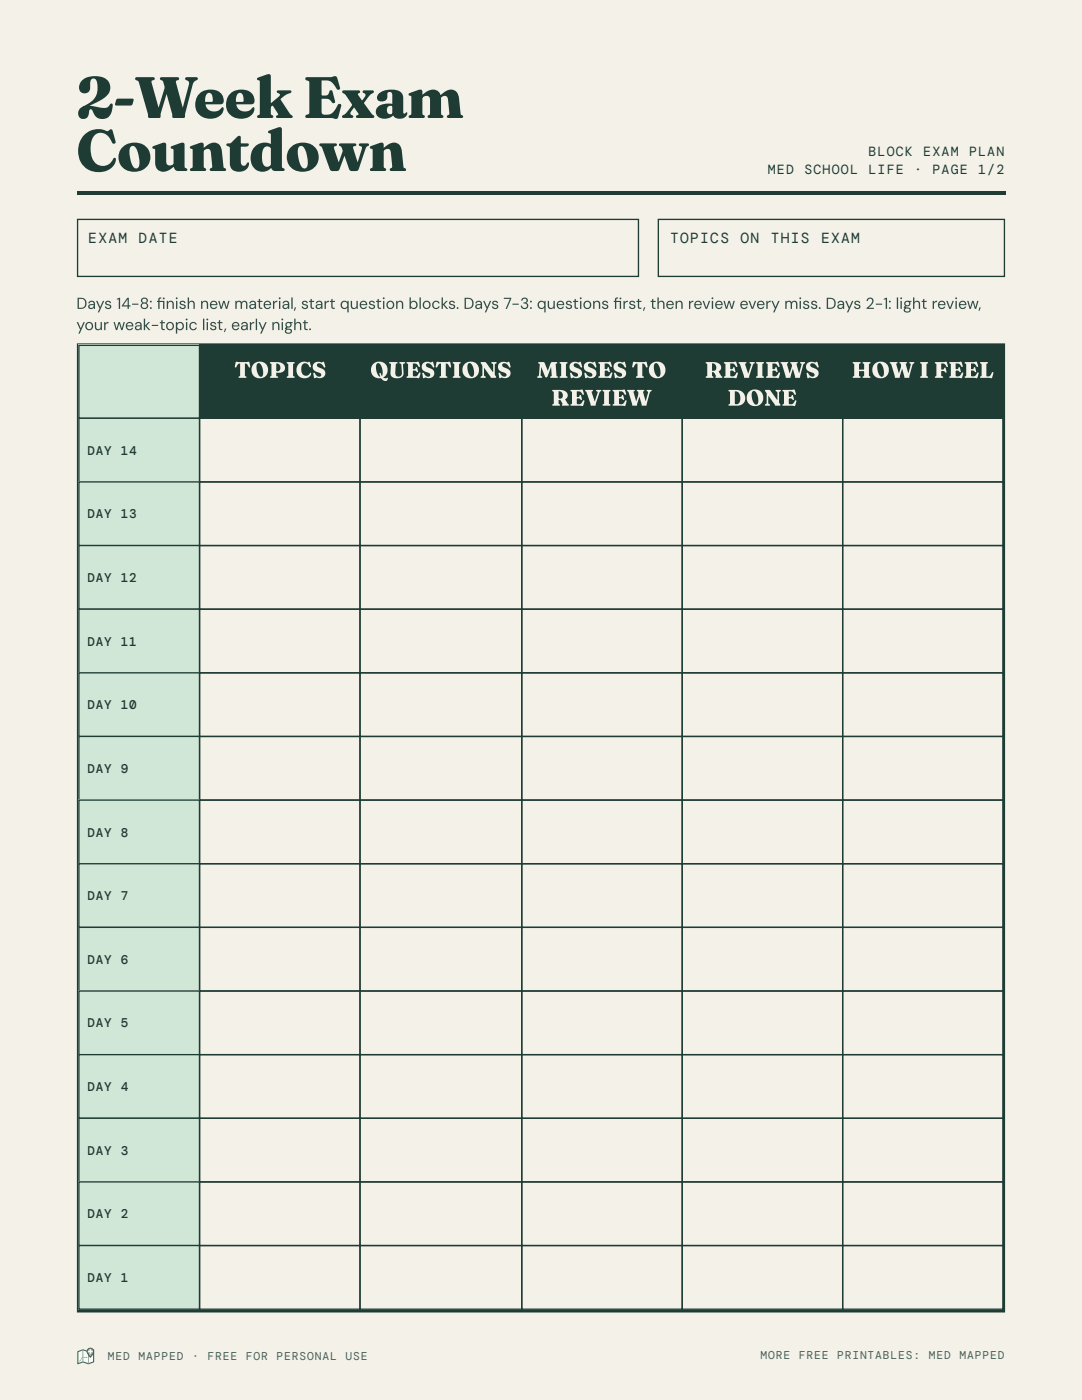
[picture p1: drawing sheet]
<svg xmlns="http://www.w3.org/2000/svg" width="216mm" height="279mm" viewBox="0 0 216 279" stroke-linecap="round" stroke-linejoin="round" font-family="sans-serif">
<path d="M0 0h215.9v279.4h-215.9z" fill="#f3f1e8"/>
<path d="M15.6 68.8h184.7v192.9h-184.7z" fill="none" stroke="#1e3b34" stroke-width=".53"/>
<path d="M15.5 43.8h111.9v11.4h-111.9zM131.4 43.8h69v11.4h-69z" fill="none" stroke="#1e3b34" stroke-width=".26"/>
<path d="M15.6 68.8h24.4v14.8h-24.4z" fill="#d0e7d7"/>
<path d="M15.7 68.9h24.1v14.6h-24.1z" fill="none" stroke="#1e3b34" stroke-width=".26"/>
<path d="M39.7 68.8h32.3v14.8h-32.3z" fill="#1e3b34"/>
<path d="M39.8 68.9h32v14.6h-32z" fill="none" stroke="#1e3b34" stroke-width=".26"/>
<path d="M71.7 68.8h32.5v14.8h-32.5z" fill="#1e3b34"/>
<path d="M71.8 68.9h32.3v14.6h-32.3z" fill="none" stroke="#1e3b34" stroke-width=".26"/>
<path d="M104 68.8h32.3v14.8h-32.3z" fill="#1e3b34"/>
<path d="M104.1 68.9h32v14.6h-32z" fill="none" stroke="#1e3b34" stroke-width=".26"/>
<path d="M136 68.8h32.3v14.8h-32.3z" fill="#1e3b34"/>
<path d="M136.1 68.9h32v14.6h-32z" fill="none" stroke="#1e3b34" stroke-width=".26"/>
<path d="M168 68.8h32.3v14.8h-32.3z" fill="#1e3b34"/>
<path d="M168.1 68.9h32.1v14.6h-32.1z" fill="none" stroke="#1e3b34" stroke-width=".26"/>
<path d="M15.6 83.3h24.4v13h-24.4z" fill="#d0e7d7"/>
<path d="M15.7 83.5h24.1v12.7h-24.1zM39.8 83.5h32v12.7h-32zM71.8 83.5h32.3v12.7h-32.3zM104.1 83.5h32v12.7h-32zM136.1 83.5h32v12.7h-32zM168.1 83.5h32.1v12.7h-32.1z" fill="none" stroke="#1e3b34" stroke-width=".26"/>
<path d="M15.6 96h24.4v13h-24.4z" fill="#d0e7d7"/>
<path d="M15.7 96.2h24.1v12.7h-24.1zM39.8 96.2h32v12.7h-32zM71.8 96.2h32.3v12.7h-32.3zM104.1 96.2h32v12.7h-32zM136.1 96.2h32v12.7h-32zM168.1 96.2h32.1v12.7h-32.1z" fill="none" stroke="#1e3b34" stroke-width=".26"/>
<path d="M15.6 108.7h24.4v13h-24.4z" fill="#d0e7d7"/>
<path d="M15.7 108.9h24.1v12.7h-24.1zM39.8 108.9h32v12.7h-32zM71.8 108.9h32.3v12.7h-32.3zM104.1 108.9h32v12.7h-32zM136.1 108.9h32v12.7h-32zM168.1 108.9h32.1v12.7h-32.1z" fill="none" stroke="#1e3b34" stroke-width=".26"/>
<path d="M15.6 121.4h24.4v13h-24.4z" fill="#d0e7d7"/>
<path d="M15.7 121.6h24.1v12.7h-24.1zM39.8 121.6h32v12.7h-32zM71.8 121.6h32.3v12.7h-32.3zM104.1 121.6h32v12.7h-32zM136.1 121.6h32v12.7h-32zM168.1 121.6h32.1v12.7h-32.1z" fill="none" stroke="#1e3b34" stroke-width=".26"/>
<path d="M15.6 134.1h24.4v13h-24.4z" fill="#d0e7d7"/>
<path d="M15.7 134.3h24.1v12.7h-24.1zM39.8 134.3h32v12.7h-32zM71.8 134.3h32.3v12.7h-32.3zM104.1 134.3h32v12.7h-32zM136.1 134.3h32v12.7h-32zM168.1 134.3h32.1v12.7h-32.1z" fill="none" stroke="#1e3b34" stroke-width=".26"/>
<path d="M15.6 146.8h24.4v13h-24.4z" fill="#d0e7d7"/>
<path d="M15.7 147h24.1v12.7h-24.1zM39.8 147h32v12.7h-32zM71.8 147h32.3v12.7h-32.3zM104.1 147h32v12.7h-32zM136.1 147h32v12.7h-32zM168.1 147h32.1v12.7h-32.1z" fill="none" stroke="#1e3b34" stroke-width=".26"/>
<path d="M15.6 159.5h24.4v13h-24.4z" fill="#d0e7d7"/>
<path d="M15.7 159.7h24.1v12.7h-24.1zM39.8 159.7h32v12.7h-32zM71.8 159.7h32.3v12.7h-32.3zM104.1 159.7h32v12.7h-32zM136.1 159.7h32v12.7h-32zM168.1 159.7h32.1v12.7h-32.1z" fill="none" stroke="#1e3b34" stroke-width=".26"/>
<path d="M15.6 172.2h24.4v13h-24.4z" fill="#d0e7d7"/>
<path d="M15.7 172.4h24.1v12.7h-24.1zM39.8 172.4h32v12.7h-32zM71.8 172.4h32.3v12.7h-32.3zM104.1 172.4h32v12.7h-32zM136.1 172.4h32v12.7h-32zM168.1 172.4h32.1v12.7h-32.1z" fill="none" stroke="#1e3b34" stroke-width=".26"/>
<path d="M15.6 184.9h24.4v13h-24.4z" fill="#d0e7d7"/>
<path d="M15.7 185.1h24.1v12.7h-24.1zM39.8 185.1h32v12.7h-32zM71.8 185.1h32.3v12.7h-32.3zM104.1 185.1h32v12.7h-32zM136.1 185.1h32v12.7h-32zM168.1 185.1h32.1v12.7h-32.1z" fill="none" stroke="#1e3b34" stroke-width=".26"/>
<path d="M15.6 197.6h24.4v13h-24.4z" fill="#d0e7d7"/>
<path d="M15.7 197.8h24.1v12.7h-24.1zM39.8 197.8h32v12.7h-32zM71.8 197.8h32.3v12.7h-32.3zM104.1 197.8h32v12.7h-32zM136.1 197.8h32v12.7h-32zM168.1 197.8h32.1v12.7h-32.1z" fill="none" stroke="#1e3b34" stroke-width=".26"/>
<path d="M15.6 210.3h24.4v13h-24.4z" fill="#d0e7d7"/>
<path d="M15.7 210.5h24.1v12.7h-24.1zM39.8 210.5h32v12.7h-32zM71.8 210.5h32.3v12.7h-32.3zM104.1 210.5h32v12.7h-32zM136.1 210.5h32v12.7h-32zM168.1 210.5h32.1v12.7h-32.1z" fill="none" stroke="#1e3b34" stroke-width=".26"/>
<path d="M15.6 223h24.4v13h-24.4z" fill="#d0e7d7"/>
<path d="M15.7 223.2h24.1v12.7h-24.1zM39.8 223.2h32v12.7h-32zM71.8 223.2h32.3v12.7h-32.3zM104.1 223.2h32v12.7h-32zM136.1 223.2h32v12.7h-32zM168.1 223.2h32.1v12.7h-32.1z" fill="none" stroke="#1e3b34" stroke-width=".26"/>
<path d="M15.6 235.7h24.4v13h-24.4z" fill="#d0e7d7"/>
<path d="M15.7 235.9h24.1v12.7h-24.1zM39.8 235.9h32v12.7h-32zM71.8 235.9h32.3v12.7h-32.3zM104.1 235.9h32v12.7h-32zM136.1 235.9h32v12.7h-32zM168.1 235.9h32.1v12.7h-32.1z" fill="none" stroke="#1e3b34" stroke-width=".26"/>
<path d="M15.6 248.4h24.4v13h-24.4z" fill="#d0e7d7"/>
<path d="M15.7 248.6h24.1v12.7h-24.1zM39.8 248.6h32v12.7h-32zM71.8 248.6h32.3v12.7h-32.3zM104.1 248.6h32v12.7h-32zM136.1 248.6h32v12.7h-32zM168.1 248.6h32.1v12.7h-32.1z" fill="none" stroke="#1e3b34" stroke-width=".26"/>
<path d="M15.3 38.1h185.3v.8h-185.3z" fill="#1e3b34"/>
<path d="M15.5 269.8l1-.4 1.2 .4 1-.4v2.4l-1 .4-1.2-.4-1 .4z" fill="#fff"/>
<path d="M15.5 269.8l1-.4 1.2 .4 1-.4v2.4l-1 .4-1.2-.4-1 .4z" fill="none" stroke="#0e3b46" stroke-width=".22"/>
<path d="M16.5 269.4v2.4M17.7 269.8v2.4" fill="none" stroke="#3c9dc2" stroke-width=".2"/>
<path d="M15.9 271.5l.2-.1 .1 .1-.3 .2zM16.2 271.1h.2l-.2 .3-.1-.1zM16.3 270.9h.4l-.3 .1zM16.8 270.9a.16 .16 0 0 1 .3 0 .16 .16 0 0 1-.3 0zM17.1 270.9l.3-.1v.1l-.2 .2z" fill="#3c9dc2"/>
<path d="M17.6 269.3a.67 .67 0 0 1 .9 0 .67 .67 0 0 1 0 .9l-.5 .7-.6-1v-.3z" fill="#ff6f59"/>
<path d="M17.6 269.3a.67 .67 0 0 1 .9 0 .67 .67 0 0 1 0 .9l-.5 .7-.6-1v-.3z" fill="none" stroke="#0e3b46" stroke-width=".2"/>
<path d="M17.7 269.7h.7M18 269.3v.8" fill="none" stroke="#fff" stroke-width=".24"/>
<g font-size="11.6" fill="#1e3b34">
<text x="15.2" y="23.5">2-Week Exam</text>
<text x="15.2" y="34.1">Countdown</text>
</g>
<g font-size="4.5" fill="#f3f1e8">
<text x="46.7" y="75.4">TOPICS</text>
<text x="73.9" y="75.4">QUESTIONS</text>
<text x="107.1" y="75.4">MISSES TO</text>
<text x="140.6" y="75.4">REVIEWS</text>
<text x="169.9" y="75.4">HOW I FEEL</text>
<text x="110" y="81">REVIEW</text>
<text x="145.1" y="81">DONE</text>
</g>
<g font-size="3.2" fill="#1e3b34">
<text x="15.2" y="61.6">Days 14-8: fnish new material, start question blocks. Days 7-3: questions frst, then review every miss. Days 2-1: light review,</text>
<text x="15.2" y="65.9">your weak-topic list, early night.</text>
<text x="31.3" y="61.6">i</text>
<text x="122.4" y="61.6">i</text>
</g>
<g font-size="2.9" fill="#1e3b34">
<text x="17.6" y="48.4">EXAM</text>
<text x="27.7" y="48.4">DATE</text>
<text x="133.7" y="48.4">TOPICS</text>
<text x="147.8" y="48.4">ON</text>
<text x="153.8" y="48.4">THIS</text>
<text x="163.8" y="48.4">EXAM</text>
</g>
<g font-size="2.6" fill="#1e3b34">
<text x="153.2" y="34.7">MED</text>
<text x="160.5" y="34.7">SCHOOL</text>
<text x="173.3" y="34.7">LIFE</text>
<text x="173.3" y="31.2">BLOCK</text>
<text x="182.4" y="34.7">·</text>
<text x="184.2" y="31.2">EXAM</text>
<text x="186.1" y="34.7">PAGE</text>
<text x="193.4" y="31.2">PLAN</text>
<text x="195.2" y="34.7">1/2</text>
</g>
<g font-size="2.5" fill="#1e3b34">
<text x="17.5" y="90.8">DAY</text>
<text x="24.1" y="90.8">14</text>
<text x="17.5" y="103.5">DAY</text>
<text x="24.1" y="103.5">13</text>
<text x="17.5" y="116.2">DAY</text>
<text x="24.1" y="116.2">12</text>
<text x="17.5" y="128.9">DAY</text>
<text x="24.1" y="128.9">11</text>
<text x="17.5" y="141.6">DAY</text>
<text x="24.1" y="141.6">10</text>
<text x="17.5" y="154.3">DAY</text>
<text x="24.1" y="154.3">9</text>
<text x="17.5" y="167">DAY</text>
<text x="24.1" y="167">8</text>
<text x="17.5" y="179.7">DAY</text>
<text x="24.1" y="179.7">7</text>
<text x="17.5" y="192.4">DAY</text>
<text x="24.1" y="192.4">6</text>
<text x="17.5" y="205.1">DAY</text>
<text x="24.1" y="205.1">5</text>
<text x="17.5" y="217.8">DAY</text>
<text x="24.1" y="217.8">4</text>
<text x="17.5" y="230.5">DAY</text>
<text x="24.1" y="230.5">3</text>
<text x="17.5" y="243.2">DAY</text>
<text x="24.1" y="243.2">2</text>
<text x="17.5" y="255.9">DAY</text>
<text x="24.1" y="255.9">1</text>
</g>
<g font-size="2.2" fill="#1e3b34">
<text x="21.5" y="271.5">MED</text>
<text x="27.6" y="271.5">MAPPED</text>
<text x="38.4" y="271.5">·</text>
<text x="41.4" y="271.5">FREE</text>
<text x="49.1" y="271.5">FOR</text>
<text x="55.2" y="271.5">PERSONAL</text>
<text x="68.9" y="271.5">USE</text>
<text x="151.7" y="271.2">MORE</text>
<text x="159.4" y="271.2">FREE</text>
<text x="167" y="271.2">PRINTABLES:</text>
<text x="185.4" y="271.2">MED</text>
<text x="191.5" y="271.2">MAPPED</text>
</g>
</svg>
